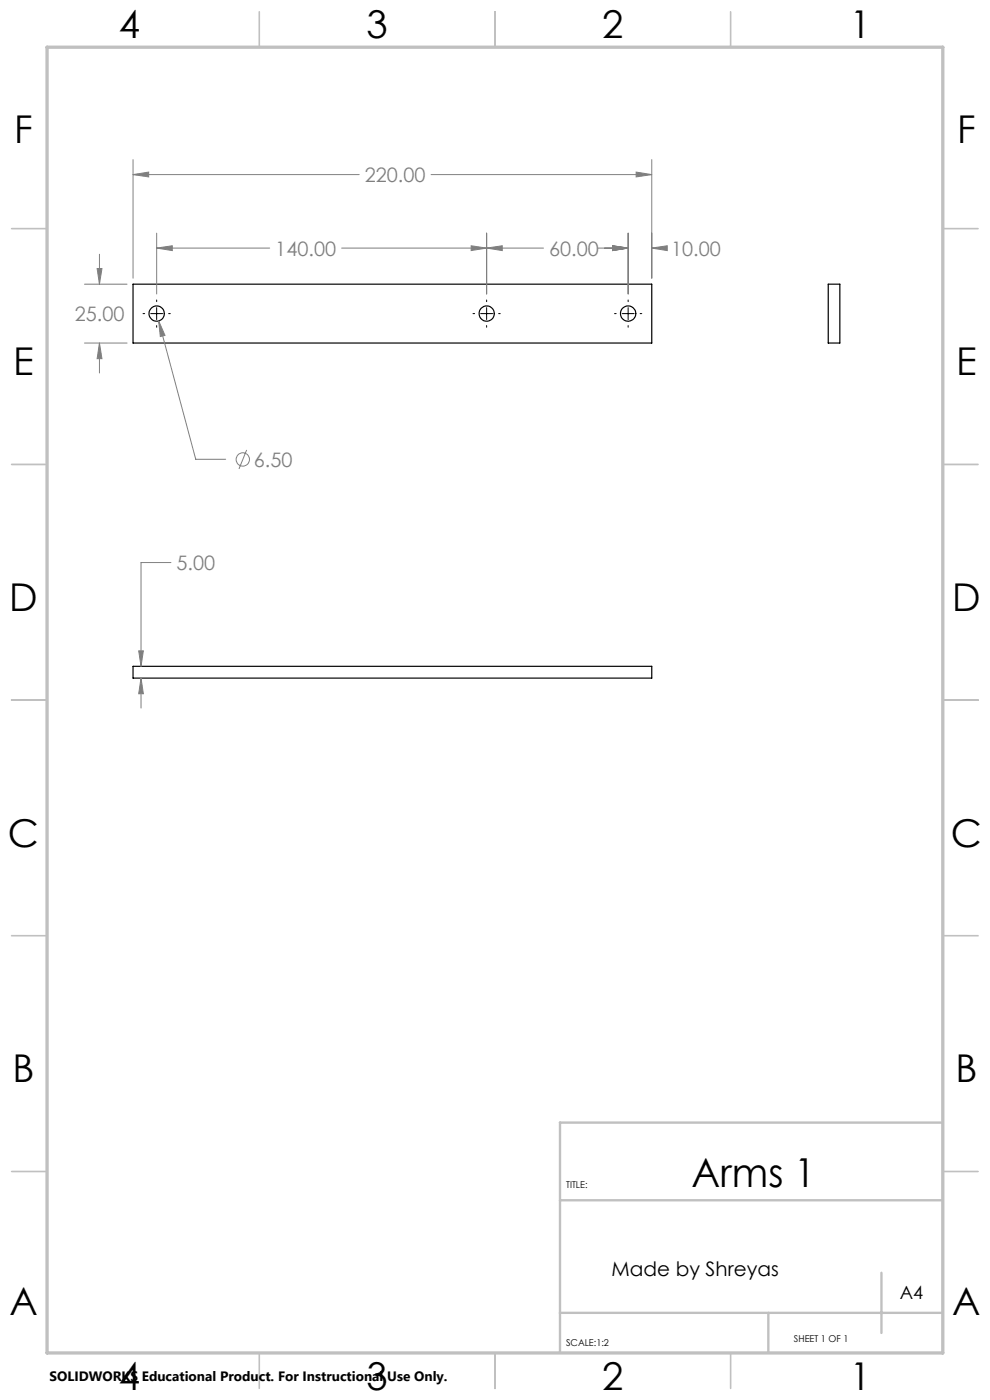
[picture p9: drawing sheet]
<svg xmlns="http://www.w3.org/2000/svg" width="210mm" height="297mm" viewBox="0 0 210 297" stroke-linecap="round" stroke-linejoin="round" font-family="sans-serif">
<g fill="none" stroke="#000" stroke-width=".25">
<path d="M28.2 60.3h110.1v12.5h-110.1zM175.7 60.3h2.5v12.5h-2.5zM28.2 141.4h110.1v2.5h-110.1z"/>
<circle cx="33.2" cy="66.5" r="1.63"/>
<circle cx="103.2" cy="66.5" r="1.62"/>
<circle cx="133.2" cy="66.5" r="1.63"/>
</g>
<g fill="none" stroke="#808080" stroke-width=".21">
<path d="M28.2 37l3.3-.5v1zM28.2 33.9v25.1M28.2 37h48M91.4 37h46.9M134.9 36.5l3.4 .5-3.4 .5zM138.3 33.9v25.1M20.6 57h1l-.5 3.3zM21.1 53.9v6.4M33.2 52.6l3.3-.5v1.1zM33.2 49.5v12.9M33.2 52.6h24M72.5 52.6h42.8"/>
<path d="M99.9 52.1l3.3 .5-3.3 .6zM103.2 52.6l3.3-.5v1.1zM103.2 49.5v12.9M126.9 52.6h6.3M129.9 52.1l3.3 .5-3.3 .6zM133.2 49.5v12.9M138.3 52.6l3.2-.5v1.1zM138.3 52.6h2.8M17.9 60.3h9.1M17.9 72.8h9.1M21.1 72.8l.5 3.3h-1zM21.1 72.8v6.3"/>
<path d="M33.7 68.1l1.3 3.1-1 .2zM33.7 68.1l7.8 29.3h6.4M52.3 95.5l-1.6 4M36.3 119.3h-6.4v22.1M29.4 138.1h1l-.5 3.3zM29.9 143.9l.5 3.3h-1zM29.9 143.9v6.3"/>
<circle cx="51.5" cy="97.5" r="1.41"/>
</g>
<g fill="none" stroke="#000" stroke-width=".21">
<path d="M30.3 66.5h.4M32 66.5h2.5M33.2 63.6v.4M33.2 65.3v2.5M33.2 69.1v.3M35.8 66.5h.3M100.3 66.5h.4M102 66.5h2.5M103.2 63.6v.4M103.2 65.3v2.5M103.2 69.1v.3M105.8 66.5h.3"/>
<path d="M130.4 66.5h.3M132 66.5h2.5M133.2 63.6v.4M133.2 65.3v2.5M133.2 69.1v.3M135.8 66.5h.3"/>
</g>
<g fill="none" stroke="#c0c0c0" stroke-width=".35">
<path d="M55 2.5v7.5M105 2.5v7.5M155 2.5v7.5M2.5 48.5h7.5M200 48.5h7.5M2.5 98.5h7.5M200 98.5h7.5M2.5 148.5h7.5M200 148.5h7.5M2.5 198.5h7.5M200 198.5h7.5M2.5 248.5h7.5"/>
<path d="M200 248.5h7.5M55 287v7.5M105 287v7.5M155 287v7.5"/>
</g>
<path d="M200 238.2h-81.2v48.8M118.8 254.6h81.2M118.8 278.5h81.2M163 278.5v8.5M187 270v12.8" fill="none" stroke="#c0c0c0" stroke-width=".5"/>
<path d="M10 10h190v277h-190z" fill="none" stroke="#c0c0c0" stroke-width=".7"/>
<path d="M134.9 36.5l3.4 .5-3.4 .5zM28.2 37l3.3-.5v1zM20.6 57h1l-.5 3.3zM21.1 72.8l.5 3.3h-1zM33.7 68.1l.3 3.3 1-.2zM33.2 52.6l3.3-.5v1.1zM99.9 52.1l3.3 .5-3.3 .6zM103.2 52.6l3.3-.5v1.1zM129.9 52.1l3.3 .5-3.3 .6zM129.9 52.1l3.3 .5-3.3 .6zM138.3 52.6l3.2-.5v1.1zM29.4 138.1h1l-.5 3.3zM29.9 143.9l.5 3.3h-1z" fill="#808080"/>
<text font-size="8.5" x="146.7" y="251.9">Arms 1</text>
<g font-size="8.1">
<text x="25.2" y="8">4</text>
<text x="77.7" y="8">3</text>
<text x="127.7" y="8">2</text>
<text x="180.2" y="8">1</text>
<text x="3" y="30.4">F</text>
<text x="203" y="30.4">F</text>
<text x="2.8" y="79.6">E</text>
<text x="202.8" y="79.6">E</text>
<text x="2" y="129.6">D</text>
<text x="202" y="129.6">D</text>
<text x="1.7" y="179.6">C</text>
<text x="201.7" y="179.6">C</text>
<text x="2.7" y="229.6">B</text>
<text x="202.7" y="229.6">B</text>
<text x="2" y="278.9">A</text>
<text x="202" y="278.9">A</text>
<text x="25.2" y="295">4</text>
<text x="77.7" y="295">3</text>
<text x="127.7" y="295">2</text>
<text x="180.2" y="295">1</text>
</g>
<g font-size="4.2" fill="#808080">
<text x="77.4" y="38.6">220.00</text>
<text x="58.4" y="54.2">140.00</text>
<text x="116.5" y="54.2">60.00</text>
<text x="142.4" y="54.2">10.00</text>
<text x="15.8" y="68.2">25.00</text>
<text x="53.9" y="99">6.50</text>
<text x="37.5" y="120.9">5.00</text>
</g>
<text font-size="4.2" x="129.7" y="270.8">Made by Shreyas</text>
<text font-size="3.9" x="190.9" y="275.5">A4</text>
<text font-size="2.9" x="10.5" y="292.9">SOLIDWORKS Educational Product. For Instructional Use Only.</text>
<g font-size="2">
<text x="120.1" y="251.9">TITLE:</text>
<text x="120.1" y="285.6">SCALE:1:2</text>
<text x="168.4" y="284.7">SHEET 1 OF 1</text>
</g>
</svg>
